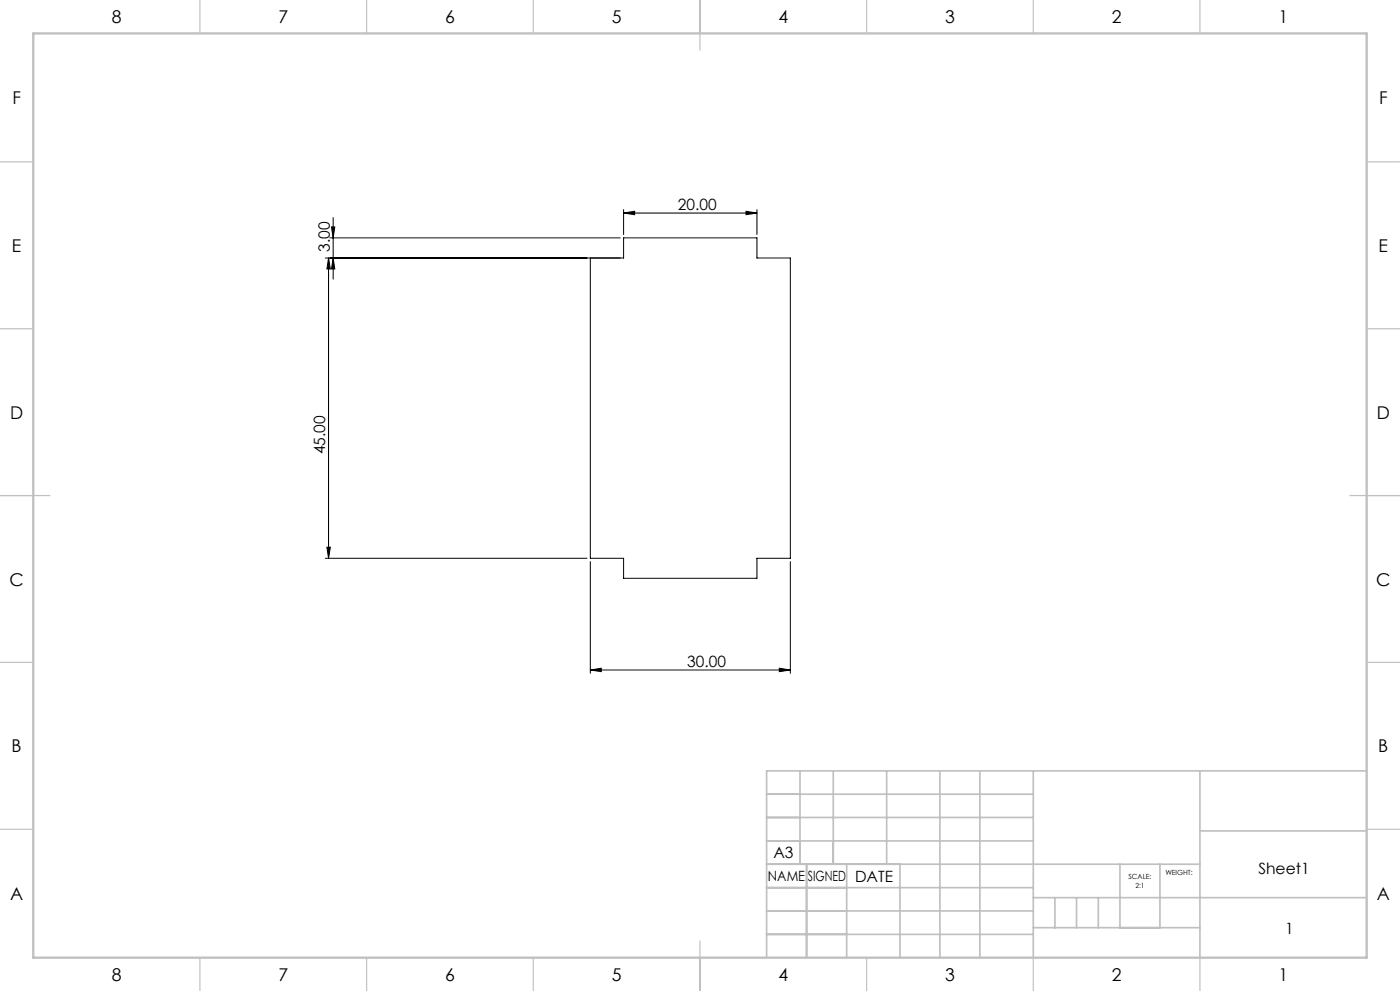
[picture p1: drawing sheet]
<svg xmlns="http://www.w3.org/2000/svg" width="420mm" height="297mm" viewBox="0 0 420 297" stroke-linecap="round" stroke-linejoin="round" font-family="sans-serif">
<g fill="none" stroke="#000" stroke-width=".3">
<path d="M97.6 77.3h89.5v-6h40v6h10v90h-10v6h-40v-6h-10v-90M98.6 77.3l.5 3.3h-1zM98.6 77.3v90M99 71.3h87.1M99.4 68h1l-.5 3.3zM99.9 77.3l.5 3.3h-1zM99.9 65.2v18.5M187.1 63.8l3.3-.5v1zM187.1 62.8v7.5M187.1 63.8h40M223.8 63.3l3.3 .5-3.3 .5zM227.1 62.8v7.5"/>
<path d="M97.6 167.3h78.5M98.1 164h1l-.5 3.3zM177.1 168.3v33.5M237.1 168.3v33.5M177.1 200.8l3.3-.5v1zM177.1 200.8h60M233.8 200.3l3.3 .5-3.3 .5z"/>
</g>
<g fill="none" stroke="#c0c0c0" stroke-width=".35">
<path d="M60 0v10M110 0v10M160 0v10M210 0v15M260 0v10M310 0v10M360 0v10M0 48.5h10M410 48.5h10M0 98.5h10M410 98.5h10M0 148.5h15"/>
<path d="M405 148.5h15M0 198.5h10M410 198.5h10M0 248.5h10M410 248.5h10M60 287v10M110 287v10M160 287v10M210 282v15M260 287v10M310 287v10M360 287v10"/>
</g>
<g fill="none" stroke="#c0c0c0" stroke-width=".5">
<path d="M230 238h80M240 231v28M250 231v28M266 231v28M282 231v56M294 231v56M310 231v56M360 231v56M410 231h-180v56M230 245h80M230 252h80M230 259h130"/>
<path d="M242 259v28M254 259v28M270 259v28M336 259v19M348 259v19M360 249h50M230 266h80M230 273h80M310 269h100M310 278h50M316.5 269v9M323 269v9"/>
<path d="M329.5 269v9M230 280h80"/>
</g>
<path d="M10 10h400v277h-400z" fill="none" stroke="#c0c0c0" stroke-width=".7"/>
<g fill="#000">
<path d="M187.1 63.8l3.3-.5v1zM223.8 63.3l3.3 .5-3.3 .5z"/>
<path d="M98.1 164h1l-.5 3.3zM98.6 77.3l.5 3.3h-1zM99.9 77.3l.5 3.3h-1zM99.4 68h1l-.5 3.3z"/>
<path d="M177.1 200.8l3.3-.5v1zM233.8 200.3l3.3 .5-3.3 .5z"/>
</g>
<g font-size="5.3">
<text x="33.5" y="7">8</text>
<text x="83.5" y="7">7</text>
<text x="133.5" y="7">6</text>
<text x="183.5" y="7">5</text>
<text x="233.5" y="7">4</text>
<text x="283.5" y="7">3</text>
<text x="333.5" y="7">2</text>
<text x="383.5" y="7">1</text>
<text x="3.7" y="31.3">F</text>
<text x="413.7" y="31.3">F</text>
<text x="3.6" y="75.5">E</text>
<text x="413.6" y="75.5">E</text>
<text x="3" y="125.5">D</text>
<text x="413" y="125.5">D</text>
<text x="2.8" y="175.5">C</text>
<text x="412.8" y="175.5">C</text>
<text x="3.5" y="225.5">B</text>
<text x="413.5" y="225.5">B</text>
<text x="3" y="269.8">A</text>
<text x="413" y="269.8">A</text>
<text x="33.5" y="294">8</text>
<text x="83.5" y="294">7</text>
<text x="133.5" y="294">6</text>
<text x="183.5" y="294">5</text>
<text x="233.5" y="294">4</text>
<text x="283.5" y="294">3</text>
<text x="333.5" y="294">2</text>
<text x="383.5" y="294">1</text>
</g>
<g font-size="4.7">
<text x="203.4" y="62.8">20.00</text>
<text x="98.9" y="75.5" transform="rotate(-90 98.9 75.5)">3.00</text>
<text x="97.6" y="136.2" transform="rotate(-90 97.6 136.2)">45.00</text>
<text x="206.2" y="199.8">30.00</text>
<text x="232" y="257.1">A3</text>
<text x="377.5" y="262.1">Sheet1</text>
<text x="256.5" y="264.4">DATE</text>
<text x="385.5" y="279.9">1</text>
</g>
<g font-size="4.2">
<text x="230.4" y="264.1">NAME</text>
<text x="242.4" y="264.1">SIGNED</text>
</g>
<g font-size="2.1">
<text x="338.6" y="263.6">SCALE:</text>
<text x="349.6" y="262.3">WEIGHT:</text>
<text x="340.6" y="266.1">2:1</text>
</g>
</svg>
